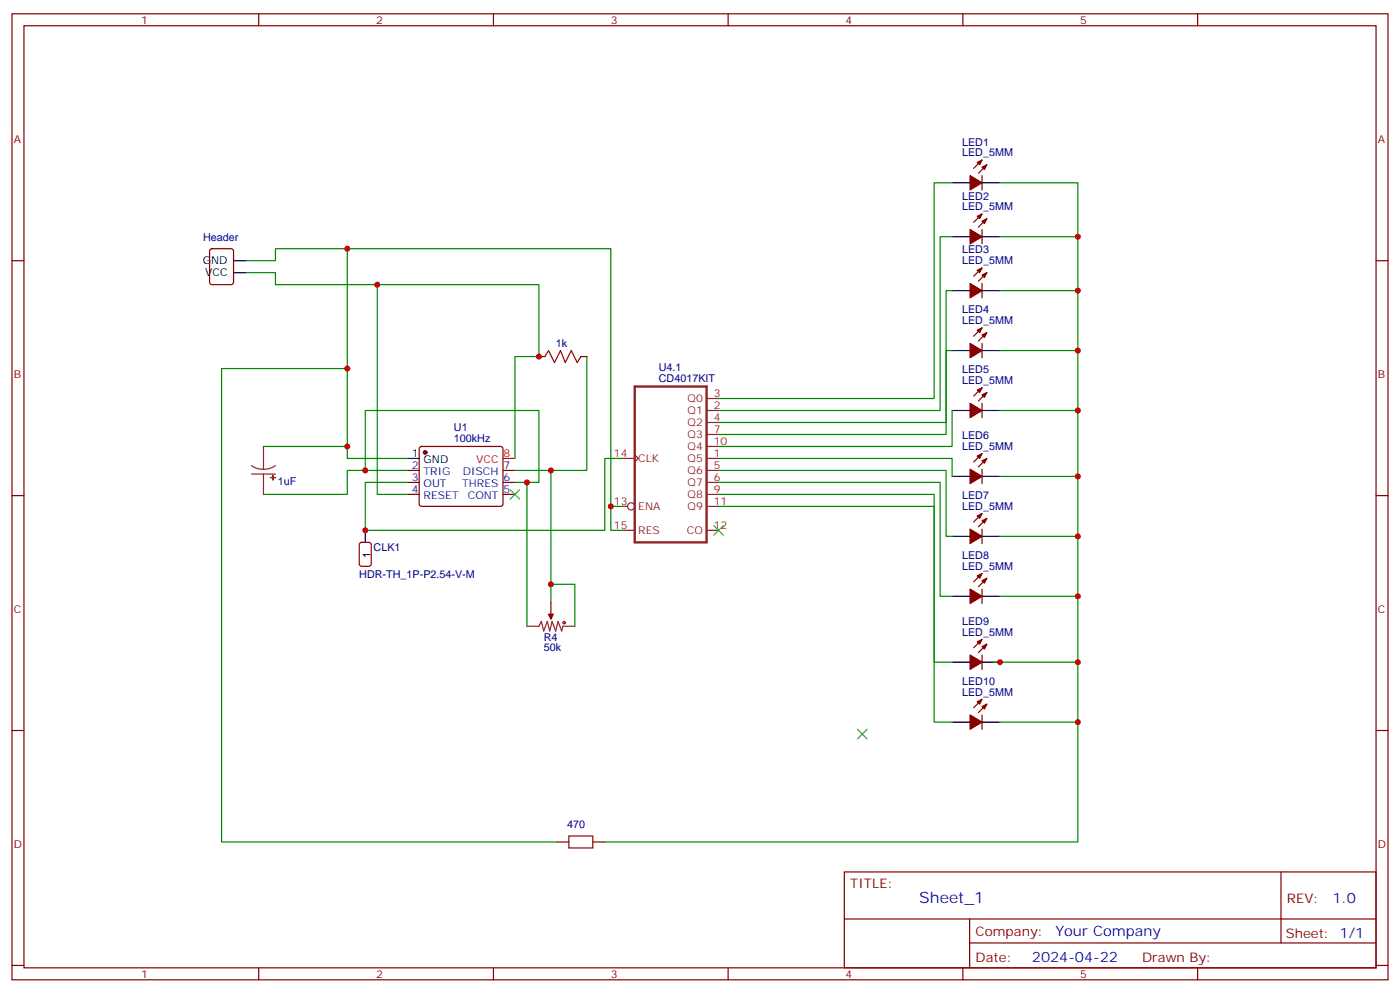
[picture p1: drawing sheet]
<svg xmlns="http://www.w3.org/2000/svg" width="412mm" height="292mm" viewBox="0 0 412 292" stroke-linecap="round" stroke-linejoin="round" font-family="sans-serif">
<g fill="none" stroke="#870000" stroke-width=".35">
<path d="M3.5 4.1h405.4v284.3h-405.4zM7.1 7.6h398.2v277.3h-398.2zM76.2 4.1v3.5M145.3 4.1v3.5M214.5 4.1v3.5M283.6 4.1v3.5M352.8 4.1v3.5M289.3 51.7v4.2M289.3 47.1l-2.5 2.5M290.7 48.5l-2.5 2.5M3.5 76.7h3.6M62 73.4l.4-.2h5.7l.6 .4 .1 9.5-.5 .6-5.9 .1-.6-.5-.1-9.4z"/>
<path d="M289.3 67.6v4.2M289.3 63l-2.5 2.4M289.3 78.8l-2.5 2.5M290.7 64.4l-2.5 2.5M405.3 76.7h3.6M289.3 83.4v4.3M289.3 96.5l-2.5 2.5M290.7 80.3l-2.5 2.4M290.7 97.9l-2.5 2.5M158.7 105h1.8M171.1 105h1.8M289.3 101.1v4.2"/>
<path d="M289.3 118.7v4.2M289.3 114.1l-2.5 2.5M290.7 115.5l-2.5 2.5M119.9 138.5h3.6M123.7 131.6l.5-.2h23.3l.5 .2 .2 .5-.1 16.5-.6 .4h-23.6l-.4-.7v-16.2zM148.2 138.5h3.5M289.3 138.1v4.2M289.3 133.5l-2.5 2.5M290.7 134.9l-2.5 2.5M3.5 145.9h3.6M119.9 142h3.6M119.9 145.5h3.6"/>
<path d="M148.2 142h3.5M148.2 145.5h3.5M289.3 155.8v4.2M289.3 151.2l-2.5 2.4M290.7 152.6l-2.5 2.4M405.3 145.9h3.6M162.3 177.3v3.5M289.3 173.4v4.2M289.3 168.8l-2.5 2.5M290.7 170.2l-2.5 2.5M289.3 192.8v4.2M289.3 188.2l-2.5 2.5"/>
<path d="M290.7 189.6l-2.5 2.5M3.5 215h3.6M289.3 210.4v4.3M289.3 205.8l-2.5 2.5M290.7 207.3l-2.5 2.4M405.3 215h3.6M164 247.8h3.6M174.6 247.8h3.6M248.7 256.6h156.6v28.3h-156.6zM377.3 256.7v20.8M248.7 270.5h156.5M285.6 277.5h119.6"/>
<path d="M285.6 270.5v14.1M3.5 284.2h3.6M76.2 284.9v3.5M145.3 284.9v3.5M214.5 284.9v3.5M283.6 284.9v3.5M352.8 284.9v3.5M405.3 284.2h3.6"/>
</g>
<g fill="#870000" stroke="#870000" stroke-width=".35">
<path d="M287.9 47.8l1.4-.7-.7 1.4z"/>
<path d="M289.3 49.2l1.4-.7-.7 1.4z"/>
<path d="M285.8 51.7l3.5 2.1-3.5 2.1z"/>
<path d="M287.9 63.7l1.4-.7-.7 1.4z"/>
<path d="M289.3 65.1l1.4-.7-.7 1.4z"/>
<path d="M285.8 67.6l3.5 2.1-3.5 2.1z"/>
<path d="M287.9 79.6l1.4-.8-.7 1.5z"/>
<path d="M289.3 81l1.4-.7-.7 1.4z"/>
<path d="M285.8 83.4l3.5 2.1-3.5 2.2z"/>
<path d="M287.9 97.2l1.4-.7-.7 1.4z"/>
<path d="M289.3 98.6l1.4-.7-.7 1.4z"/>
<path d="M285.8 101.1l3.5 2.1-3.5 2.1z"/>
<path d="M287.9 114.8l1.4-.7-.7 1.4z"/>
<path d="M289.3 116.2l1.4-.7-.7 1.4z"/>
<path d="M285.8 118.7l3.5 2.1-3.5 2.1z"/>
<path d="M287.9 134.2l1.4-.7-.7 1.4z"/>
<path d="M289.3 135.6l1.4-.7-.7 1.4z"/>
<path d="M285.8 138.1l3.5 2.1-3.5 2.1z"/>
<path d="M287.9 151.9l1.4-.7-.7 1.4z"/>
<path d="M289.3 153.3l1.4-.7-.7 1.4z"/>
<path d="M285.8 155.8l3.5 2.1-3.5 2.1z"/>
<path d="M287.9 169.5l1.4-.7-.7 1.4z"/>
<path d="M289.3 170.9l1.4-.7-.7 1.4z"/>
<path d="M285.8 173.4l3.5 2.1-3.5 2.1z"/>
<path d="M287.9 188.9l1.4-.7-.7 1.4z"/>
<path d="M289.3 190.3l1.4-.7-.7 1.4z"/>
<path d="M285.8 192.8l3.5 2.1-3.5 2.1z"/>
<path d="M287.9 206.6l1.4-.8-.7 1.5z"/>
<path d="M289.3 208l1.4-.7-.7 1.4z"/>
<path d="M285.8 210.4l3.5 2.1-3.5 2.2z"/>
<path d="M161.6 180.8h1.4l-.7 1.4z"/>
<circle cx="125.2" cy="133.2" r=".53"/>
</g>
<g fill="none" stroke="#000" stroke-width=".35">
<path d="M280.5 53.8h5.3M289.3 53.8h5.3M68.8 76.7h3.5M280.5 69.7h5.3M289.3 69.7h5.3M68.8 80.3h3.5M280.5 85.5h5.3M289.3 85.5h5.3M280.5 103.2h5.3M289.3 103.2h5.3M119.9 134.9h3.6M280.5 120.8h5.3"/>
<path d="M289.3 120.8h5.3M107.6 156.1v3.5M280.5 140.2h5.3M280.5 157.9h5.3M289.3 140.2h5.3M289.3 157.9h5.3M280.5 175.5h5.3M289.3 175.5h5.3M280.5 194.9h5.3M289.3 194.9h5.3M280.5 212.5h5.3M289.3 212.5h5.3"/>
</g>
<path d="M148.2 134.9h3.5" fill="none" stroke="#f00" stroke-width=".35"/>
<path d="M187 113.8h21.1v45.8h-21.1z" fill="none" stroke="#8c2424" stroke-width=".71"/>
<g fill="none" stroke="#8c2424" stroke-width=".35">
<path d="M208.1 117.3h3.6M74.1 137.1l1.7 .8 1.8 .2M74.1 139.5h7M77.6 131.4v6.7M77.6 139.5v6M81.1 137.1l-1.6 .8-1.9 .2M183.4 134.9h3.6M187 133.9l1 1-1 1.1M208.1 134.9h3.6M208.1 120.8h3.6M208.1 124.4h3.6M208.1 138.5h3.6"/>
<path d="M208.1 127.9h3.6M208.1 131.4h3.6M183.4 149h1.5M183.4 156.1h3.6M208.1 142h3.6M208.1 145.5h3.6M208.1 149h3.6M208.1 156.1h3.6M155.2 184.3h3.5l.8-1.4 .7 2.8 1-2.8 .7 2.8 .7-2.8 1.1 2.8 .7-2.8 1.1 2.8 .3-1.4h3.5M162.3 180.8v1.4"/>
<circle cx="185.9" cy="149" r="1.06"/>
</g>
<g fill="none" stroke="#008700" stroke-width=".35">
<path d="M280.5 53.8h-5.3v63.5h-63.5M294.6 53.8h22.9v194h-139.3M72.3 76.7h8.8v-3.5h98.8v82.9h3.5M102.3 73.2v58.2M280.5 69.7h-3.6v51.1h-65.2M294.6 69.7h22.9M72.3 80.3h8.8v3.5h77.6v21.2h-7v29.9M111.1 83.8v61.7h8.8M280.5 85.5h-1.8v38.9h-67M294.6 85.5h22.9M102.3 108.5h-37v139.3h98.7M172.9 105v33.5h-10.6v38.8"/>
<path d="M280.5 103.2h-1.8v24.7h-67M294.6 103.2h22.9M77.6 131.4h24.7v3.5h17.6M107.6 138.5v-17.7h51.1v21.2h-7M119.9 138.5h-17.6v7h-24.7M151.7 138.5h10.6M183.4 134.9h-5.2v21.2h-70.6v-14.1h12.3M211.7 134.9h68.8v5.3M211.7 138.5h67v19.4h1.8M280.5 120.8v10.6h-68.8M294.6 120.8h22.9M155.2 142v42.3"/>
<path d="M179.9 149h3.5M211.7 142h65.2v33.5h3.6M211.7 145.5h63.5v49.4h5.3M211.7 149h63.5v63.5h5.3M294.6 157.9h22.9M294.6 140.2h22.9M162.3 172h7v12.3M294.6 175.5h22.9M292.8 194.9h24.7M294.6 212.5h22.9"/>
</g>
<g fill="none" stroke="#a10000" stroke-width=".35">
<path d="M160.5 105l1.1-1.8 1.7 3.5 1.8-3.5 1.4 3.5 1.8-3.5 1.7 3.5 1.1-1.7M167.6 246.1h7v3.5h-7z"/>
<circle cx="166.2" cy="183.3" r=".35"/>
</g>
<g fill="#8c2424" stroke="#8c2424" stroke-width=".35">
<path d="M79.7 140.5l1.4 .1z"/>
<path d="M80.4 139.9v1.4z"/>
</g>
<path d="M150.3 144.1l2.8 2.8M153.1 144.1l-2.8 2.8M210.3 154.7l2.8 2.8M213.1 154.7l-2.8 2.8M252.6 214.7l2.8 2.8M255.4 214.7l-2.8 2.8" fill="none" stroke="#3c3" stroke-width=".35"/>
<path d="M106.1 159.8l.4-.2h2.2l.6 .5 .1 5.9-.5 .6-2.4 .1-.6-.5-.1-5.9z" fill="none" stroke="#900" stroke-width=".35"/>
<g fill="#c00">
<circle cx="107.6" cy="138.5" r=".88"/>
<circle cx="155.2" cy="142" r=".88"/>
<circle cx="179.9" cy="149" r=".88"/>
<circle cx="111.1" cy="83.8" r=".88"/>
<circle cx="102.3" cy="131.4" r=".88"/>
<circle cx="102.3" cy="73.2" r=".88"/>
<circle cx="102.3" cy="108.5" r=".88"/>
<circle cx="317.5" cy="212.5" r=".88"/>
<circle cx="317.5" cy="194.9" r=".88"/>
<circle cx="317.5" cy="175.5" r=".88"/>
<circle cx="317.5" cy="157.9" r=".88"/>
<circle cx="317.5" cy="140.2" r=".88"/>
<circle cx="317.5" cy="120.8" r=".88"/>
<circle cx="317.5" cy="103.2" r=".88"/>
<circle cx="317.5" cy="85.5" r=".88"/>
<circle cx="317.5" cy="69.7" r=".88"/>
<circle cx="162.3" cy="138.5" r=".88"/>
<circle cx="107.6" cy="156.1" r=".88"/>
<circle cx="162.3" cy="172" r=".88"/>
<circle cx="158.8" cy="105" r=".88"/>
<circle cx="294.6" cy="194.9" r=".88"/>
</g>
<text font-size="4.6" fill="#00f" x="270.8" y="265.7">Sheet_1</text>
<g font-size="4.2" fill="#00f">
<text x="392.5" y="265.9">1.0</text>
<text x="310.9" y="275.5">Your Company</text>
<text x="304" y="283.3">2024-04-22</text>
</g>
<g font-size="3.9" fill="#800">
<text x="250.5" y="261.2">TITLE:</text>
<text x="379.1" y="265.9">REV:</text>
<text x="287.4" y="275.4">Company:</text>
<text x="378.7" y="276">Sheet: 1/1</text>
<text x="287.4" y="283.1">Date:</text>
<text x="336.4" y="283.2">Drawn By:</text>
</g>
<g font-size="3.2" fill="#800">
<text x="41.6" y="7.1">1</text>
<text x="110.8" y="7.1">2</text>
<text x="179.9" y="7.1">3</text>
<text x="249.1" y="7.1">4</text>
<text x="318.2" y="7.1">5</text>
<text x="4.1" y="42.2">A</text>
<text x="405.9" y="42.2">A</text>
<text x="4.1" y="111.3">B</text>
<text x="405.9" y="111.3">B</text>
<text x="4.1" y="180.4">C</text>
<text x="405.9" y="180.4">C</text>
<text x="4.1" y="249.6">D</text>
<text x="405.9" y="249.6">D</text>
<text x="41.6" y="287.9">1</text>
<text x="110.8" y="287.9">2</text>
<text x="179.9" y="287.9">3</text>
<text x="249.1" y="287.9">4</text>
<text x="318.2" y="287.9">5</text>
</g>
<g font-size="3.2" fill="#000080">
<text x="283.4" y="46">LED_5MM</text>
<text x="283.4" y="42.9">LED1</text>
<text x="283.4" y="58.7">LED2</text>
<text x="283.4" y="61.9">LED_5MM</text>
<text x="59.8" y="70.8">Header</text>
<text x="283.4" y="77.8">LED_5MM</text>
<text x="283.4" y="74.6">LED3</text>
<text x="283.4" y="95.4">LED_5MM</text>
<text x="283.4" y="92.3">LED4</text>
<text x="163.7" y="102.1">1k</text>
<text x="194.1" y="112.4">CD4017KIT</text>
<text x="194.1" y="109.2">U4.1</text>
<text x="283.4" y="113.1">LED_5MM</text>
<text x="283.4" y="109.9">LED5</text>
<text x="133.7" y="130">100kHz</text>
<text x="133.7" y="126.8">U1</text>
<text x="283.4" y="129.3">LED6</text>
<text x="283.4" y="132.5">LED_5MM</text>
<text x="81.8" y="142.8">1uF</text>
<text x="283.4" y="146.9">LED7</text>
<text x="283.4" y="150.1">LED_5MM</text>
<text x="110.1" y="162.2">CLK1</text>
<text x="283.4" y="167.7">LED_5MM</text>
<text x="283.4" y="164.6">LED8</text>
<text x="105.8" y="170.2">HDR-TH_1P-P2.54-V-M</text>
<text x="283.4" y="184">LED9</text>
<text x="160.2" y="191.7">50k</text>
<text x="160.2" y="188.6">R4</text>
<text x="283.4" y="187.1">LED_5MM</text>
<text x="283.4" y="201.6">LED10</text>
<text x="283.4" y="204.8">LED_5MM</text>
<text x="167.1" y="243.7">470</text>
</g>
<g font-size="3.2">
<text x="59.7" y="77.8">GND</text>
<text x="60.4" y="81.3">VCC</text>
<text x="121.3" y="134.6">1</text>
<text x="124.8" y="136.3">GND</text>
<text x="109.2" y="164.2" transform="rotate(-90 109.2 164.2)">1</text>
</g>
<g font-size="3.2" fill="#8d2323">
<text x="202.6" y="118.4">Q0</text>
<text x="210.3" y="116.9">3</text>
<text x="202.6" y="121.9">Q1</text>
<text x="202.6" y="125.4">Q2</text>
<text x="210.3" y="120.5">2</text>
<text x="210.3" y="124">4</text>
<text x="202.6" y="128.9">Q3</text>
<text x="210.3" y="127.5">7</text>
<text x="210.3" y="131.1">10</text>
<text x="180.8" y="134.6">14</text>
<text x="188" y="136">CLK</text>
<text x="202.6" y="136">Q5</text>
<text x="202.6" y="132.5">Q4</text>
<text x="210.3" y="134.6">1</text>
<text x="202.6" y="139.5">Q6</text>
<text x="202.6" y="143.1">Q7</text>
<text x="210.3" y="138.1">5</text>
<text x="210.3" y="141.6">6</text>
<text x="180.8" y="148.7">13</text>
<text x="202.6" y="146.6">Q8</text>
<text x="210.3" y="145.2">9</text>
<text x="210.3" y="148.7">11</text>
<text x="180.8" y="155.8">15</text>
<text x="188" y="150.1">ENA</text>
<text x="202.6" y="150.1">Q9</text>
<text x="210.3" y="155.8">12</text>
<text x="188" y="157.2">RES</text>
<text x="202.4" y="157.2">CO</text>
</g>
<g font-size="3.2" fill="#f00">
<text x="140.3" y="136.3">VCC</text>
<text x="148.3" y="134.6">8</text>
</g>
<g font-size="3.2" fill="#00f">
<text x="121.3" y="138.1">2</text>
<text x="121.3" y="141.6">3</text>
<text x="124.8" y="139.9">TRIG</text>
<text x="124.8" y="143.4">OUT</text>
<text x="136.1" y="143.4">THRES</text>
<text x="136.3" y="139.9">DISCH</text>
<text x="148.3" y="141.6">6</text>
<text x="148.3" y="138.1">7</text>
<text x="121.3" y="145.2">4</text>
<text x="124.8" y="146.9">RESET</text>
<text x="137.8" y="146.9">CONT</text>
<text x="148.3" y="145.2">5</text>
</g>
</svg>
